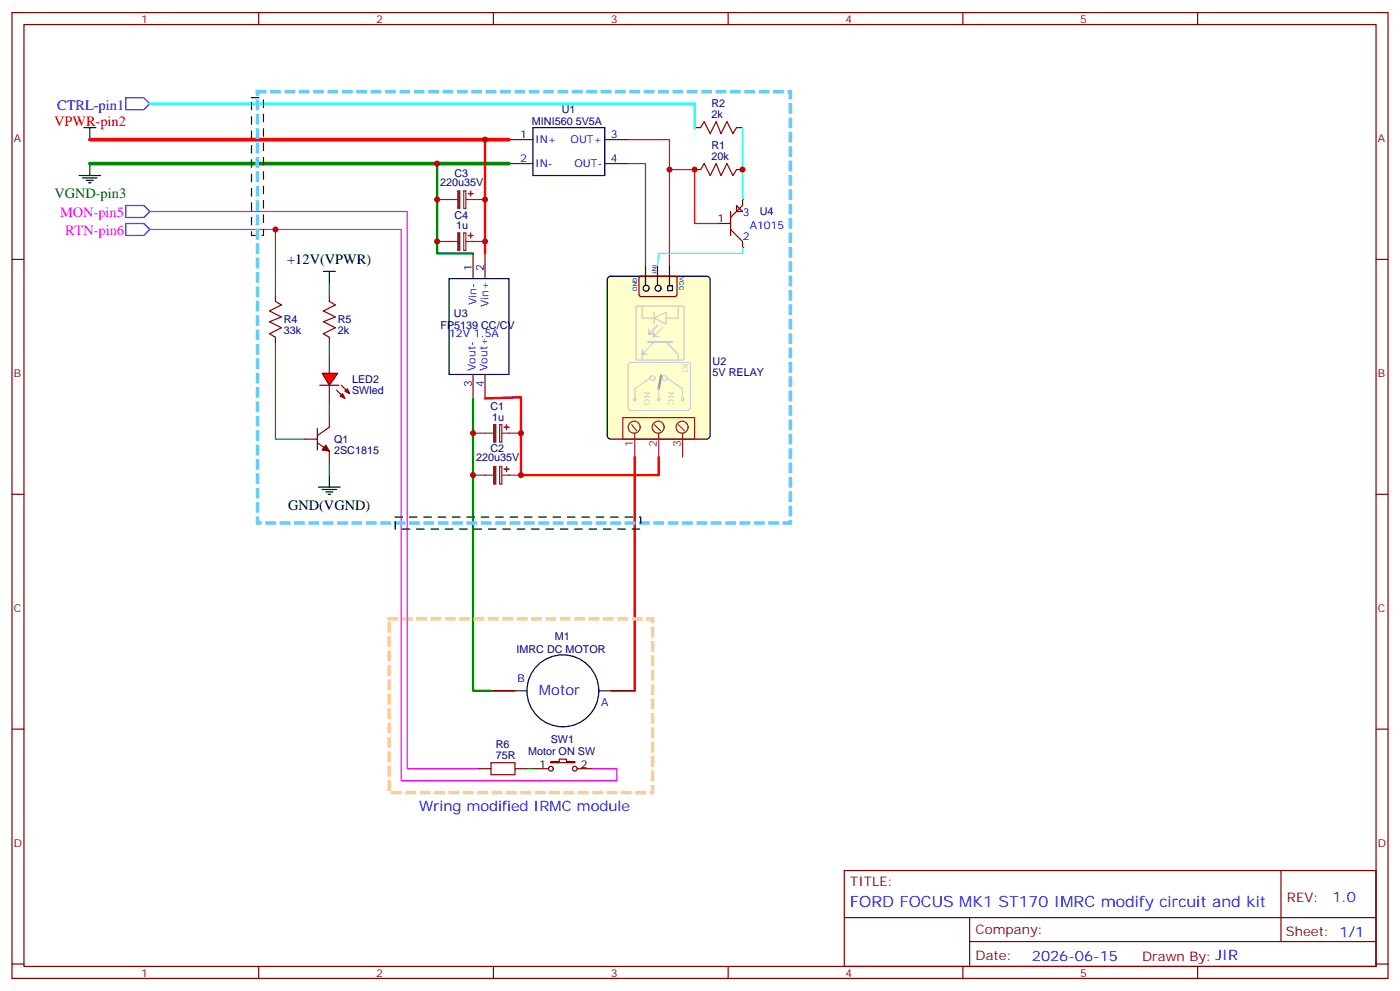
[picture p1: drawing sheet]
<svg xmlns="http://www.w3.org/2000/svg" width="412mm" height="292mm" viewBox="0 0 412 292" stroke-linecap="round" stroke-linejoin="round" font-family="sans-serif">
<g fill="none" stroke="#870000" stroke-width=".35">
<path d="M3.5 3.7h405.4v284.3h-405.4zM7.1 7.2h398.2v277.3h-398.2zM76.2 3.7v3.5M145.3 3.7v3.5M214.5 3.7v3.5M283.6 3.7v3.5M352.8 3.7v3.5M149.9 48.2h7.1M149.9 41.1h7.1M178.2 48.2h7M178.2 41.1h7M3.5 76.4h3.6"/>
<path d="M405.3 76.4h3.6M3.5 145.5h3.6M405.3 145.5h3.6M3.5 214.7h3.6M405.3 214.7h3.6M248.7 256.3h156.6v28.2h-156.6zM377.3 256.3v20.9M248.7 270.1h156.5M285.6 277.2h119.6M285.6 270.1v14.2M3.5 283.8h3.6M76.2 284.5v3.5"/>
<path d="M145.3 284.5v3.5M214.5 284.5v3.5M283.6 284.5v3.5M352.8 284.5v3.5M405.3 283.8h3.6"/>
</g>
<path d="M157 37.6h21.2v14.1h-21.2z" fill="none" stroke="#000" stroke-width=".35"/>
<path d="M179.1 81.7l.8-.4h28.2l.9 .4 .2 .7v45.8l-.5 .9-.6 .2h-28.2l-.8-.5-.2-.6v-45.8z" fill="#ffc" stroke="#000" stroke-width=".35"/>
<g fill="none" stroke="#8c2424" stroke-width=".35">
<path d="M183.3 129.3h21.2M183.4 129.3v-6.4h21.2v6.4M186.1 125.1l1.4 1.7M187 127.5v7.1M192.8 125.1l1.8 1.7M194 127.5v7.1M199.9 125.1l1.7 1.7M201.1 127.5v7.1"/>
<circle cx="186.8" cy="125.8" r="1.76"/>
<circle cx="193.9" cy="125.8" r="1.76"/>
<circle cx="200.9" cy="125.8" r="1.76"/>
</g>
<path d="M188.4 81.5l.5-.2 10.1 .1 .4 .6v4.9l-.7 .4h-10.1l-.4-.7v-4.6z" fill="none" stroke="#870000" stroke-width=".35"/>
<g fill="none" stroke="#000" stroke-width=".35">
<path d="M190.1 78.1v5.7M193.7 78.1v5.7M197.2 78.1v6M196.7 84.1h1.4v1.5h-1.4z"/>
<circle cx="190.3" cy="84.9" r=".88"/>
<circle cx="193.9" cy="84.9" r=".88"/>
</g>
<g fill="none" stroke="#ccc" stroke-width=".35">
<path d="M185.3 106.9l.4-.2h17l.5 .2 .2 .5v12.7l-.3 .5-.4 .2h-17l-.5-.2-.2-.5v-12.7zM191.6 111.3l-4.6 3.2v2.8M194 114.5v2.8M196.5 111.3l4.6 3.2v2.8"/>
<circle cx="187" cy="117.7" r=".35"/>
<circle cx="192.3" cy="111.3" r=".71"/>
<circle cx="194" cy="117.7" r=".35"/>
<circle cx="195.8" cy="111.3" r=".71"/>
<circle cx="201.1" cy="117.7" r=".35"/>
</g>
<path d="M194.7 110.6l-.7 3.9" fill="none" stroke="#999" stroke-width=".71"/>
<g fill="#ccc">
<path d="M189.2 102.3l.5 1.5 1.5 .5-2.3 .3z"/>
<path d="M192.5 97.1l.5 1.5 1.5 .5-2.3 .3z"/>
<path d="M191.1 96.4l.5 1.5 1.5 .5-2.3 .2z"/>
</g>
<path d="M187.5 90.3l.3-.2h13.4l.3 .2v15.3l-.2 .3-13.5 .1-.4-.2zM189.2 90.1v3.5h3.5M192.7 93.6l3.5-1.7v3.5zM192.7 91.9v3.5M193.7 95.8l-2.1 2.1M195.2 96.5l-2.2 2.1M199.7 90.1v3.5h-3.5M189.2 106v-1.8l3.5-3.5h3.5l3.5 3.5v1.8" fill="none" stroke="#ccc" stroke-width=".35"/>
<path d="M190.9 100.7h7.1" fill="none" stroke="#ccc" stroke-width=".71"/>
<path d="M218.7 58.7v1.8l-3.5 3.5M211.7 65.8h3.5M215.2 62.3v7M215.2 67.6l3.5 3.5v1.7M217 60.5l1.7 1.8h-1.7z" fill="none" stroke="#600" stroke-width=".35"/>
<g fill="none" stroke="#870000" stroke-width=".35">
<path d="M204.6 37.6h1.8M217 37.6h1.7M204.6 49.9h1.8M217 49.9h1.7M218.7 58.7h.4M139.3 74.6v7.1M142.9 74.6v7.1M211.3 65.8h.4M218.7 72.8h.4M81.1 87v1.7M81.1 99.3v1.8M97 87v1.7"/>
<path d="M97 99.3v1.8M139.3 110.2v7.1M142.9 110.2v7.1M90 129.3h3.5M93.5 126.1v6.4M93.5 130.4l3.5 2.4v3.5M97 122.2v3.6l-3.5 2.4M144.6 203.4h7.1M179.9 203.4h7.1M141.1 226.3h3.5M151.7 226.3h3.5M157 226.3h4.6"/>
<path d="M162.3 224.2h2.4v-.7h2.2v.7h2.4v.3h-7zM170 226.3h4.6"/>
<circle cx="162.3" cy="226.3" r=".71"/>
<circle cx="169.3" cy="226.3" r=".71"/>
</g>
<path d="M206.4 37.6l1-1.8 1.8 3.5 1.8-3.5 1.4 3.5 1.7-3.5 1.8 3.5 1.1-1.7M206.4 49.9l1-1.7 1.8 3.5 1.8-3.5 1.4 3.5 1.7-3.5 1.8 3.5 1.1-1.8M81.1 88.7l1.8 1.1-3.5 1.7 3.5 1.8-3.5 1.4 3.5 1.8-3.5 1.7 1.7 1.1M97 88.7l1.8 1.1-3.6 1.7 3.6 1.8-3.6 1.4 3.6 1.8-3.6 1.7 1.8 1.1M144.6 224.5h7.1v3.6h-7.1z" fill="none" stroke="#a10000" stroke-width=".35"/>
<path d="M37 28.8h5.3l1.8 1.7-1.8 1.8h-5.3zM37 60.5h5.3l1.8 1.8-1.8 1.7h-5.3zM37 65.8h5.3l1.8 1.8-1.8 1.7h-5.3z" fill="none" stroke="#00f" stroke-width=".35"/>
<g fill="none" stroke="#000" stroke-width=".35">
<path d="M24.7 37.6h3.5M26.5 37.6v3.5M23.3 51.7h6.3M24.3 52.4h4.3M25.4 53.1h2.1M26.1 53.8h.7M26.5 48.2v3.5M95.2 79.9h3.6M97 79.9v3.5M132.3 82h17.6v28.2h-17.6zM97 139.9v3.5M93.8 143.4h6.4"/>
<path d="M94.9 144.1h4.2M96 144.8h2.1M96.7 145.5h.7M144.6 203.4h10.6M176.4 203.4h10.6"/>
<circle cx="165.8" cy="203.4" r="10.6"/>
</g>
<path d="M26.5 48.2h123.4" fill="none" stroke="#008700" stroke-width="1.1"/>
<path d="M26.5 41.1h123.4" fill="none" stroke="#f00" stroke-width="1.1"/>
<path d="M142.9 41.1v33.5M142.9 117.3l10.6-.4v23h40.5v-5.3M187 134.6v68.8" fill="none" stroke="#f00" stroke-width=".71"/>
<path d="M139.3 117.3v86.1h5.3" fill="none" stroke="#0f0" stroke-width=".71"/>
<path d="M185.2 48.2h4.9v29.9M81.1 67.6v19.4M97 83.4v3.6M81.1 101.1v28.2h8.9M155.2 226.3h1.8" fill="none" stroke="#008700" stroke-width=".35"/>
<path d="M185.2 41.1h12v37M197.2 49.9h7.4v15.9h7.1" fill="none" stroke="#f00" stroke-width=".35"/>
<path d="M44.1 30.5h160.5v7.1" fill="none" stroke="#0ff" stroke-width=".71"/>
<path d="M218.7 37.6v21.1M218.7 72.8v1.8h-24.7l-.3 3.5" fill="none" stroke="#0ff" stroke-width=".35"/>
<path d="M114.7 182.2h77.6v51.2h-77.6z" fill="none" stroke="#fc9" stroke-width="1.1" stroke-dasharray="2.1 2.1"/>
<path d="M44.1 62.3h75.8v164h21.2M44.1 67.6h74.1v162.2h63.5v-3.5h-7.1" fill="none" stroke="#f0f" stroke-width=".35"/>
<path d="M128.8 48.2v26.4h10.5" fill="none" stroke="#008700" stroke-width=".71"/>
<path d="M75.8 27h157v127h-157z" fill="none" stroke="#6cf" stroke-width="1.1" stroke-dasharray="2.1 2.1"/>
<path d="M128.8 58.7h6M136.6 56.2h.6v5.2h-.6zM137.2 58.7h5.7M128.8 71.1h6M136.6 68.5h.6v5.2h-.6zM137.2 71.1h5.7M139.3 127.5h6M139.3 139.9h6M147.2 125h.6v5.2h-.6zM147.2 137.3h.6v5.2h-.6zM147.8 127.5h5.7M147.8 139.9h5.7" fill="none" stroke="#8c2424" stroke-width=".35"/>
<g fill="#8c2424" stroke="#8c2424" stroke-width=".35">
<path d="M145.4 125h.6v5.2h-.6z"/>
<path d="M149.2 125.1v1.4z"/>
<path d="M148.5 125.8h1.4z"/>
<path d="M145.4 137.3h.6v5.2h-.6z"/>
<path d="M149.2 137.4v1.4z"/>
<path d="M148.5 138.1h1.4z"/>
<path d="M134.8 56.2h.7v5.2h-.7z"/>
<path d="M138.6 56.3v1.4z"/>
<path d="M137.9 57h1.4z"/>
<path d="M134.8 68.5h.7v5.2h-.7z"/>
<path d="M138.6 68.6v1.4z"/>
<path d="M137.9 69.3l1.4 .1z"/>
</g>
<path d="M74.1 28.8h3.5v40.5h-3.5zM116.4 152.2h72.3v3.6h-72.3z" fill="none" stroke="#000" stroke-width=".35" stroke-dasharray="2.1 2.1"/>
<path d="M96 131.1l1 1.7-2.1-.3z" fill="#870000" stroke="#870000" stroke-width=".35"/>
<g fill="#f00" stroke="#870000" stroke-width=".35">
<path d="M94.9 109.9h4.6l-2.5 3.5z"/>
<path d="M94.2 113.4h5.6z"/>
</g>
<g fill="#870000" stroke="#870000" stroke-width=".35">
<path d="M100.5 113.4l1.5 1.4z"/>
<path d="M99.1 114.8l1.4 1.4z"/>
</g>
<g fill="#f00" stroke="#870000" stroke-width=".35">
<path d="M101.6 115.2l.7-.7 .7 1.4z"/>
<path d="M100.2 116.6l.7-.7 .7 1.4z"/>
</g>
<path d="M97 104.6v5.3M97 113.4v5.3" fill="none" stroke="#870000" stroke-width=".35"/>
<path d="M97 101.1v3.5M97 118.7v3.5M97 136.3v3.6" fill="none" stroke="#008700" stroke-width=".35"/>
<g fill="#c00">
<circle cx="218.7" cy="49.9" r=".88"/>
<circle cx="197.2" cy="49.9" r=".88"/>
<circle cx="204.6" cy="49.9" r=".88"/>
<circle cx="153.5" cy="139.9" r=".88"/>
<circle cx="139.3" cy="139.9" r=".88"/>
<circle cx="153.5" cy="127.5" r=".88"/>
<circle cx="142.9" cy="41.1" r=".88"/>
<circle cx="142.9" cy="71.1" r=".88"/>
<circle cx="128.8" cy="48.2" r=".88"/>
<circle cx="128.8" cy="71.1" r=".88"/>
<circle cx="142.9" cy="58.7" r=".88"/>
<circle cx="128.8" cy="58.7" r=".88"/>
<circle cx="139.3" cy="127.5" r=".88"/>
<circle cx="81.1" cy="67.6" r=".88"/>
</g>
<text font-size="4.6" fill="#00f" x="250.5" y="266.9">FORD FOCUS MK1 ST170 IMRC modify circuit and kit</text>
<g font-size="4.2" fill="#00f">
<text x="16.8" y="32.3">CTRL-pin1</text>
<text x="158.7" y="204.7">Motor</text>
<text x="123.5" y="238.7">Wring modified IRMC module</text>
<text x="392.5" y="265.6">1.0</text>
<text x="304" y="282.9">2026-06-15</text>
</g>
<text font-size="4.2" fill="#f00" x="15.9" y="37.2">VPWR-pin2</text>
<text font-size="4.2" fill="#060" x="16" y="58.4">VGND-pin3</text>
<g font-size="4.2" fill="#90f">
<text x="17.7" y="64">MON-pin5</text>
<text x="19.2" y="69.3">RTN-pin6</text>
</g>
<g font-size="4.2">
<text x="84.6" y="77.8">+12V(VPWR)</text>
<text x="84.9" y="150.1">GND(VGND)</text>
</g>
<g font-size="3.9" fill="#800">
<text x="250.5" y="260.9">TITLE:</text>
<text x="379.1" y="265.6">REV:</text>
<text x="287.4" y="275.1">Company:</text>
<text x="378.7" y="275.7">Sheet: 1/1</text>
<text x="287.4" y="282.8">Date:</text>
<text x="336.4" y="282.8">Drawn By: JIR</text>
</g>
<g font-size="3.2" fill="#800">
<text x="41.6" y="6.7">1</text>
<text x="110.8" y="6.7">2</text>
<text x="179.9" y="6.7">3</text>
<text x="249.1" y="6.7">4</text>
<text x="318.2" y="6.7">5</text>
<text x="4.1" y="41.8">A</text>
<text x="405.9" y="41.8">A</text>
<text x="4.1" y="110.9">B</text>
<text x="405.9" y="110.9">B</text>
<text x="4.1" y="180.1">C</text>
<text x="405.9" y="180.1">C</text>
<text x="4.1" y="249.2">D</text>
<text x="405.9" y="249.2">D</text>
<text x="41.6" y="287.5">1</text>
<text x="110.8" y="287.5">2</text>
<text x="179.9" y="287.5">3</text>
<text x="249.1" y="287.5">4</text>
<text x="318.2" y="287.5">5</text>
</g>
<g font-size="3.2" fill="#000080">
<text x="165.5" y="33.3">U1</text>
<text x="209.6" y="34.7">2k</text>
<text x="209.6" y="31.6">R2</text>
<text x="156.7" y="36.9">MINI560 5V5A</text>
<text x="209.6" y="47.1">20k</text>
<text x="209.6" y="43.9">R1</text>
<text x="133.9" y="52">C3</text>
<text x="129.7" y="54.6">220u35V</text>
<text x="133.9" y="64.4">C4</text>
<text x="223.8" y="63.4">U4</text>
<text x="134.4" y="67.5">1u</text>
<text x="83.6" y="95.2">R4</text>
<text x="99.5" y="95.2">R5</text>
<text x="133.7" y="93.4">U3</text>
<text x="83.6" y="98.3">33k</text>
<text x="99.5" y="98.3">2k</text>
<text x="129.7" y="96.9">FP5139 CC/CV</text>
<text x="209.9" y="107.5">U2</text>
<text x="103.7" y="112.8">LED2</text>
<text x="209.9" y="110.7">5V RELAY</text>
<text x="103.7" y="116">SWled</text>
<text x="144.4" y="120.8">C1</text>
<text x="145" y="123.9">1u</text>
<text x="98.4" y="130.4">Q1</text>
<text x="98.4" y="133.6">2SC1815</text>
<text x="140.3" y="135.8">220u35V</text>
<text x="144.4" y="133.2">C2</text>
<text x="163.4" y="188.5">M1</text>
<text x="152.1" y="192.2">IMRC DC MOTOR</text>
<text x="146.1" y="220.3">R6</text>
<text x="162.2" y="218.6">SW1</text>
<text x="146.1" y="223.5">75R</text>
<text x="155.6" y="222.1">Motor ON SW</text>
</g>
<g font-size="3.2" fill="#00f">
<text x="153.2" y="40.7">1</text>
<text x="179.9" y="40.7">3</text>
<text x="153.2" y="47.8">2</text>
<text x="157.7" y="42.2">IN+</text>
<text x="168.1" y="42.2">OUT+</text>
<text x="179.9" y="47.8">4</text>
<text x="157.7" y="49.2">IN-</text>
<text x="169.2" y="49.2">OUT-</text>
<text x="211.3" y="65.4">1</text>
<text x="218.8" y="63.7">3</text>
<text x="218.8" y="70.7">2</text>
<text x="220.8" y="67.6">A1015</text>
<text x="139" y="79.9" transform="rotate(-90 139 79.9)">1</text>
<text x="142.5" y="79.9" transform="rotate(-90 142.5 79.9)">2</text>
<text x="140.4" y="89.9" transform="rotate(-90 140.4 89.9)">Vin-</text>
<text x="143.9" y="90.4" transform="rotate(-90 143.9 90.4)">Vin+</text>
<text x="132.3" y="99.3">12V 1.5A</text>
<text x="140.1" y="109.2" transform="rotate(-90 140.1 109.2)">Vout-</text>
<text x="143.6" y="109.2" transform="rotate(-90 143.6 109.2)">Vout+</text>
<text x="139" y="114" transform="rotate(-90 139 114)">3</text>
<text x="142.5" y="114" transform="rotate(-90 142.5 114)">4</text>
<text x="152.4" y="200.9">B</text>
<text x="177" y="208">A</text>
</g>
<g font-size="3.2" fill="#8d2323">
<text x="186.5" y="131.7" transform="rotate(-90 186.5 131.7)">1</text>
<text x="193.5" y="131.7" transform="rotate(-90 193.5 131.7)">2</text>
<text x="200.6" y="131.7" transform="rotate(-90 200.6 131.7)">3</text>
</g>
<g font-size="3.2">
<text x="158.9" y="226">1</text>
<text x="171.1" y="226">2</text>
</g>
<g font-size="2.5" fill="#ccc">
<text x="201.1" y="107.1" transform="rotate(90 201.1 107.1)">K1</text>
<text x="189.8" y="115.5" transform="rotate(90 189.8 115.5)">NO</text>
<text x="196.8" y="115.5" transform="rotate(90 196.8 115.5)">NC</text>
</g>
<g font-size="1.8" fill="#000080">
<text x="186.4" y="81.7" transform="rotate(90 186.4 81.7)">GND</text>
<text x="192.1" y="78" transform="rotate(90 192.1 78)">IN1</text>
<text x="200.2" y="81.7" transform="rotate(90 200.2 81.7)">VCC</text>
</g>
</svg>
